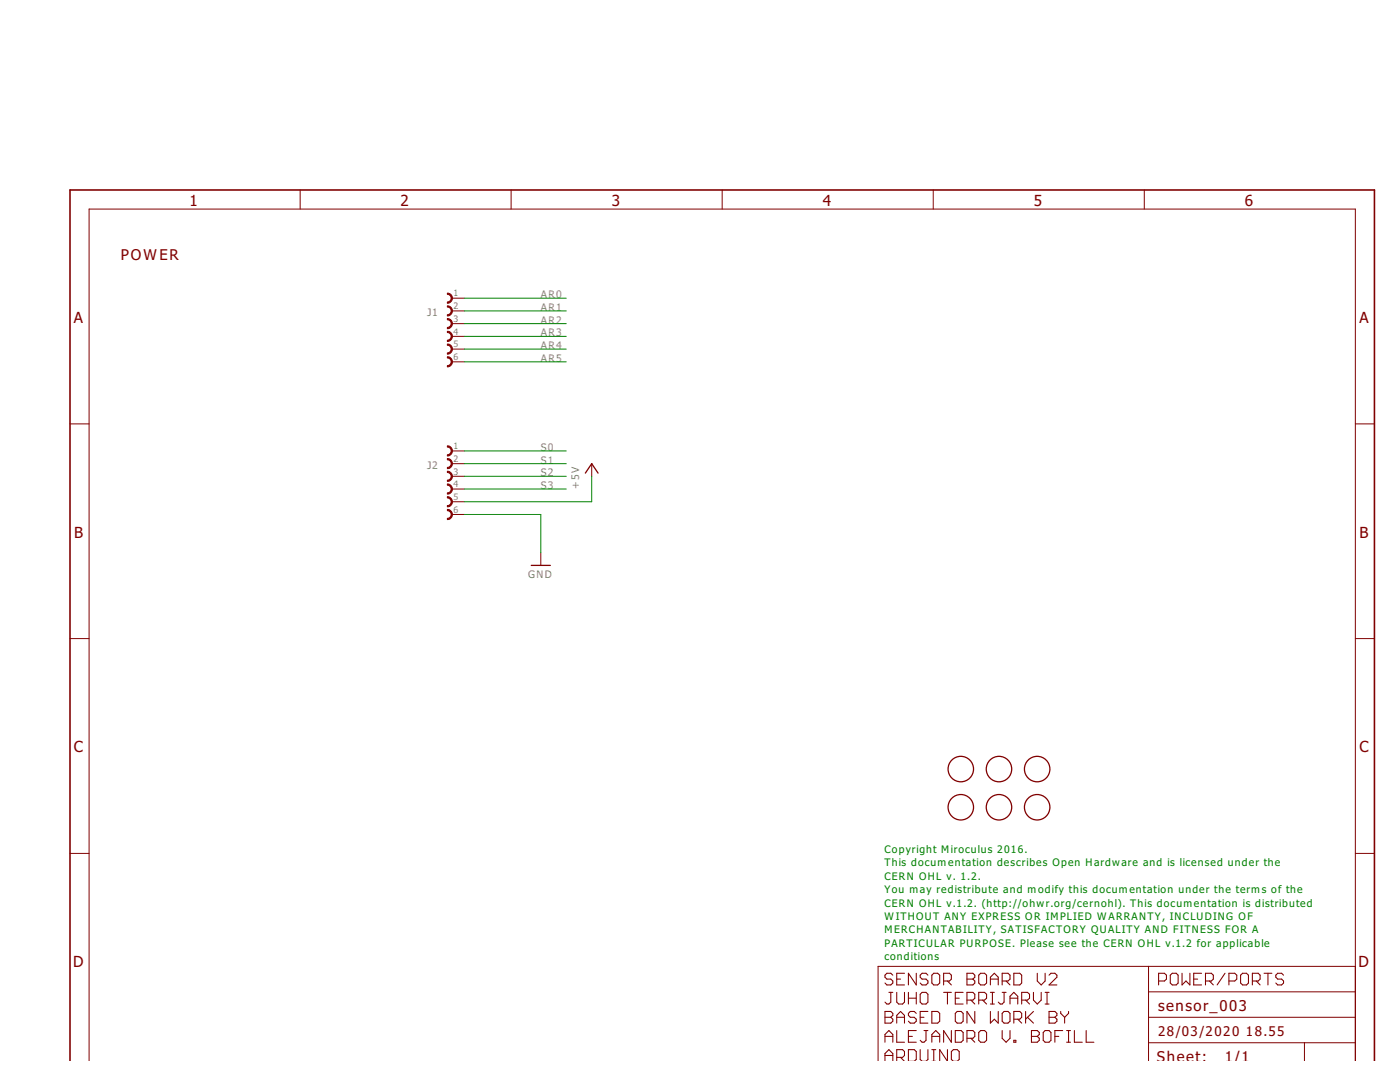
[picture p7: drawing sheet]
<svg xmlns="http://www.w3.org/2000/svg" width="279mm" height="216mm" viewBox="0 0 279 216" stroke-linecap="round" stroke-linejoin="round" font-family="sans-serif">
<g fill="none" stroke="#800000" stroke-width=".21">
<path d="M177.4 198h.8M177.8 198v2l-.4 .3h-.4l-.4-.3M178.2 194.6l-.4-.4h-.8l-.4 .4v.4l.4 .4h.8l.4 .3v.5l-.4 .3h-.8l-.4-.3M179 195.4h.7M179 198v2l.3 .3h.8l.4-.3v-2M180.5 194.2h-1.5v2.3h1.5M181.3 198v2.3M181.3 199.2h1.6M182.9 194.2v2.3l-1.6-2.3v2.3M182.9 198v2.3M184 198h.8l.4 .4v1.6l-.4 .3h-.8l-.4-.3v-1.6zM185.2 194.6l-.4-.4h-.8l-.4 .4v.4l.4 .4h.8l.4 .3v.5l-.4 .3h-.8l-.4-.3"/>
<path d="M186 194.6l.4-.4h.7l.4 .4v1.6l-.4 .3h-.7l-.4-.3zM188.3 195.7h1.2l.4-.3v-.8l-.4-.4h-1.2v2.3M188.3 198h1.6M189.1 195.7l.8 .8M189.1 198v2.3M190.6 199.2h.8M192.2 198h-1.6v2.3h1.6M193 194.2h1.2l.3 .4v.4l-.3 .4 .3 .3v.5l-.3 .3h-1.2zM193 195.4h1.2M193 199.6h1.2l.3-.4v-.8l-.3-.4h-1.2v2.3M193.8 199.6l.7 .7M195.3 199.6h1.2l.4-.4v-.8l-.4-.4h-1.2v2.3"/>
<path d="M195.7 194.2h.8l.4 .4v1.6l-.4 .3h-.8l-.4-.3v-1.6zM196.1 199.6l.8 .7M197.7 195.4h1.5M197.7 196.5v-1.5l.7-.8 .8 .8v1.5M197.7 198h.7M198.1 198v2.3M200 195.7h1.2l.4-.3v-.8l-.4-.4h-1.2v2.3M200 198h.8M200.4 198v2l-.4 .3h-.4l-.4-.3M200.8 195.7l.8 .8M201.6 199.2h1.5M202.3 194.2h1.2l.4 .4v1.6l-.4 .3h-1.2z"/>
<path d="M203.9 199.6h1.2l.4-.4v-.8l-.4-.4h-1.2v2.3M204.7 199.6l.8 .7M206.2 198v1.6l.8 .7 .8-.7v-1.6M207 194.2v1.5l.8 .8 .8-.8v-1.5M208.6 198h.8M209 198v2.3M209.4 194.6l.3-.4h.8l.4 .4v.4l-1.5 1.5h1.5M231.2 195.7h1.2l.4-.3v-.8l-.4-.4h-1.2v2.3M233.6 194.6l.4-.4h.7l.4 .4v1.6l-.4 .3h-.7l-.4-.3zM235.9 194.2v2.3l.8-.8 .8 .8v-2.3M238.2 195.4h.8M239.8 194.2h-1.6v2.3h1.6"/>
<path d="M240.6 195.7h1.1l.4-.3v-.8l-.4-.4h-1.1v2.3M241.4 195.7l.7 .8M244.5 194.2l-1.6 2.3M245.3 195.7h1.1l.4-.3v-.8l-.4-.4h-1.1v2.3M247.6 194.6l.4-.4h.8l.4 .4v1.6l-.4 .3h-.8l-.4-.3zM249.9 195.7h1.2l.4-.3v-.8l-.4-.4h-1.2v2.3M250.7 195.7l.8 .8M252.3 194.2h1.5M253 194.2v2.3M256.2 194.6l-.4-.4h-.8l-.4 .4v.4l.4 .4h.8l.4 .3v.5l-.4 .3h-.8l-.4-.3M176.6 201.8h1.2l.4 .4v.4l-.4 .4 .4 .4v.4l-.4 .4h-1.2zM176.6 208v-1.6l.8-.8 .8 .8v1.6"/>
<path d="M176.6 211.8v-1.6l.8-.8 .8 .8v1.6M176.6 203h1.2M176.6 206.8h1.6M176.6 210.6h1.6M179 204.2v-1.6l.7-.8 .8 .8v1.6M179 205.6v2.4h1.5M179 211h1.1l.4-.4v-.8l-.4-.4h-1.1v2.4M179 203h1.5M179.7 211l.8 .8M181.3 211.8v-2.4h1.2l.4 .4v1.6l-.4 .4M181.3 206.8h.8M182.9 202.2l-.4-.4h-.8l-.4 .4v.4l.4 .4h.8l.4 .4v.4l-.4 .4h-.8l-.4-.4"/>
<path d="M182.9 205.6h-1.6v2.4h1.6M183.6 209.4v2l.4 .4M183.6 203h.8M184.4 205.6h.8M184.8 205.6v2l-.4 .4h-.4l-.4-.4M185.2 201.8h-1.6v2.4h1.6M185.2 209.4v2l-.4 .4M186 201.8h1.1l.4 .4v1.6l-.4 .4h-1.1zM186 208v-1.6l.8-.8 .7 .8v1.6M186 206.8h1.5M186 209.4h.8M186.4 209.4v2.4"/>
<path d="M189.1 209.4v2.4l-1.6-2.4v2.4M189.9 205.6v2.4l-1.6-2.4v2.4M190.3 211.8l-.4-.4v-1.6l.4-.4h.7l.4 .4v1.6l-.4 .4M190.6 205.6h1.2l.4 .4v1.6l-.4 .4h-1.2zM191 201.8h.8l.4 .4v1.6l-.4 .4h-.8l-.4-.4v-1.6zM193 207.2h1.2l.3-.4v-.8l-.3-.4h-1.2v2.4M193.8 207.2l.7 .8M194.5 201.8v2.4l-1.5-2.4v2.4M195.7 205.6h.8l.4 .4v1.6l-.4 .4h-.8l-.4-.4v-1.6zM197.7 201.8v2.4l.7-.8 .8 .8v-2.4M197.7 200.3h.7M200 205.6v1.6l.8 .8 .8-.8v-1.6"/>
<path d="M200.4 201.8h.8l.4 .4v1.6l-.4 .4h-.8l-.4-.4v-1.6zM201.6 200.3v-1.5l.7-.8 .8 .8v1.5M202.3 203.4h1.2l.4-.4v-.8l-.4-.4h-1.2v2.4M202.3 207.6h.4v.4h-.4zM203.1 203.4l.8 .8M204.7 201.8v2.4M205.1 203l1.1 1.2M205.8 206.8h1.2M205.8 205.6h1.2l.4 .4v.4l-.4 .4 .4 .4v.4l-.4 .4h-1.2zM206.2 201.8l-1.5 1.6M208.2 206l.4-.4h.8l.3 .4v1.6l-.3 .4h-.8l-.4-.4zM208.6 200.3h.8"/>
<path d="M209.4 201.8h1.1l.4 .4v.4l-.4 .4 .4 .4v.4l-.4 .4h-1.1zM209.4 203h1.1M210.5 206.8h.8M211.7 201.8v.4l.8 .8M212.1 205.6h-1.6v2.4M212.5 203v1.2M212.9 208h.7M212.9 205.6h.7M213.3 201.8v.4l-.8 .8M213.3 205.6v2.4M214.4 205.6v2.4h1.6M216.8 205.6v2.4h1.5"/>
</g>
<g fill="none" stroke="#800000" stroke-width=".2">
<path d="M59.9 37.9v3.8M102 37.9v3.8M144.1 37.9v3.8M186.2 37.9v3.8M228.4 37.9v3.8M90.2 59.5h2.5M90.2 62h2.5M90.2 64.6h2.5M90.2 67.1h2.5M90.2 69.7h2.5M90.2 72.2h2.5M14 84.6h3.8"/>
<path d="M90.2 90h2.5M90.2 92.5h2.5M90.2 95h2.5M90.2 97.6h2.5M118.1 92.5v2.5M270.5 84.6h3.8M90.2 100.1h2.5M90.2 102.7h2.5M107.9 110.3v2.5M14 127.4h3.8M270.5 127.4h3.8M14 170.3h3.8"/>
<path d="M270.5 170.3h3.8M229.2 192.8v19M229.2 197.9h41.3M270.5 192.8h-95.3v19M17.8 211.8v-170.1h252.7v170.1M229.2 208.1h41.3M229.2 203h41.3M260.3 208.1v3.7"/>
</g>
<path d="M14 211.8v-173.9h260.3v173.9" fill="none" stroke="#800000" stroke-width=".32"/>
<g fill="none" stroke="#800000" stroke-width=".25">
<path d="M116.8 94.4l1.3-1.9 1.3 1.9M106 112.8h3.8"/>
<circle cx="191.7" cy="153.5" r="2.54"/>
<circle cx="199.4" cy="153.5" r="2.54"/>
<circle cx="207" cy="153.5" r="2.54"/>
<circle cx="191.7" cy="161.1" r="2.54"/>
<circle cx="199.4" cy="161.1" r="2.54"/>
<circle cx="207" cy="161.1" r="2.54"/>
</g>
<g fill="#800000" stroke="#800000" stroke-width=".2">
<path d="M89.3 58.5a1.02 1.02 0 0 1 1 1 1.02 1.02 0 0 1-1 1v-.2a.76 .76 0 0 0 .7-.8 .76 .76 0 0 0-.7-.8z" fill-rule="evenodd"/>
<path d="M89.3 61a1.02 1.02 0 0 1 1 1 1.02 1.02 0 0 1-1 1.1v-.3a.76 .76 0 0 0 .7-.8 .76 .76 0 0 0-.7-.7z" fill-rule="evenodd"/>
<path d="M89.3 63.6a1.02 1.02 0 0 1 1 1 1.02 1.02 0 0 1-1 1v-.3a.76 .76 0 0 0 .7-.7 .76 .76 0 0 0-.7-.8z" fill-rule="evenodd"/>
<path d="M89.3 66.1a1.02 1.02 0 0 1 1 1 1.02 1.02 0 0 1-1 1v-.2a.76 .76 0 0 0 .7-.8 .76 .76 0 0 0-.7-.7z" fill-rule="evenodd"/>
<path d="M89.3 68.6a1.02 1.02 0 0 1 1 1.1 1.02 1.02 0 0 1-1 1v-.3a.76 .76 0 0 0 .7-.7 .76 .76 0 0 0-.7-.8z" fill-rule="evenodd"/>
<path d="M89.3 71.2a1.02 1.02 0 0 1 1 1 1.02 1.02 0 0 1-1 1v-.2a.76 .76 0 0 0 .7-.8 .76 .76 0 0 0-.7-.8z" fill-rule="evenodd"/>
<path d="M89.3 89a1.02 1.02 0 0 1 1 1 1.02 1.02 0 0 1-1 1v-.3a.76 .76 0 0 0 .7-.7 .76 .76 0 0 0-.7-.8z" fill-rule="evenodd"/>
<path d="M89.3 91.5a1.01 1.01 0 0 1 1 1 1.01 1.01 0 0 1-1 1v-.2a.75 .75 0 0 0 .7-.8 .75 .75 0 0 0-.7-.7z" fill-rule="evenodd"/>
<path d="M89.3 94a1.02 1.02 0 0 1 1 1 1.02 1.02 0 0 1-1 1.1v-.3a.76 .76 0 0 0 .7-.8 .76 .76 0 0 0-.7-.7z" fill-rule="evenodd"/>
<path d="M89.3 96.6a1.02 1.02 0 0 1 1 1 1.02 1.02 0 0 1-1 1v-.3a.76 .76 0 0 0 .7-.7 .76 .76 0 0 0-.7-.8z" fill-rule="evenodd"/>
<path d="M89.3 99.1a1.02 1.02 0 0 1 1 1 1.02 1.02 0 0 1-1 1v-.2a.76 .76 0 0 0 .7-.8 .76 .76 0 0 0-.7-.7z" fill-rule="evenodd"/>
<path d="M89.3 101.6a1.02 1.02 0 0 1 1 1.1 1.02 1.02 0 0 1-1 1v-.3a.76 .76 0 0 0 .7-.7 .76 .76 0 0 0-.7-.8z" fill-rule="evenodd"/>
</g>
<path d="M92.7 59.5h20.3M92.7 62h20.3M92.7 64.6h20.3M92.7 67.1h20.3M92.7 72.2h20.3M92.7 69.7h20.3M92.7 97.6h20.3M92.7 95h20.3M92.7 92.5h20.3M92.7 90h20.3M118.1 95v5.1h-25.4M92.7 102.7h15.2v7.6" fill="none" stroke="#008000" stroke-width=".2"/>
<g font-size="3.7" fill="#800000">
<text x="37.8" y="41.1">1</text>
<text x="80" y="41.1">2</text>
<text x="122.1" y="41.1">3</text>
<text x="164.2" y="41.1">4</text>
<text x="206.3" y="41.1">5</text>
<text x="248.4" y="41.1">6</text>
<text x="14.8" y="64.4">A</text>
<text x="271.3" y="64.4">A</text>
<text x="14.8" y="107.3">B</text>
<text x="271.3" y="107.3">B</text>
<text x="14.8" y="150.2">C</text>
<text x="271.3" y="150.2">C</text>
<text x="14.6" y="193">D</text>
<text x="271.1" y="193">D</text>
</g>
<g font-size="3.6" fill="#800000">
<text x="24.1" y="51.9">POWER</text>
<text x="231.1" y="201.7">sensor_003</text>
<text x="230.9" y="212">Sheet:</text>
<text x="244.5" y="211.9">1/1</text>
</g>
<g font-size="3.2" fill="#800000">
<text x="231.1" y="206.8">28/03/2020</text>
<text x="248.6" y="206.8">18.55</text>
</g>
<g font-size="2.5" fill="#808080">
<text x="107.9" y="59.5">AR0</text>
<text x="85.2" y="63.1">J1</text>
<text x="107.9" y="62">AR1</text>
<text x="107.9" y="64.6">AR2</text>
<text x="107.9" y="67.1">AR3</text>
<text x="107.9" y="69.7">AR4</text>
<text x="107.9" y="72.2">AR5</text>
<text x="107.9" y="90">S0</text>
<text x="85.2" y="93.5">J2</text>
<text x="107.9" y="95">S2</text>
<text x="107.9" y="92.5">S1</text>
<text x="107.9" y="97.6">S3</text>
<text x="115.6" y="97.6" transform="rotate(-90 115.6 97.6)">+5V</text>
<text x="105.4" y="115.4">GND</text>
</g>
<g font-size="2.5" fill="#008000">
<text x="176.5" y="170.2">Copyright Miroculus 2016.</text>
<text x="176.5" y="172.9">This documentation describes Open Hardware and is licensed under the</text>
<text x="176.5" y="175.6">CERN OHL v. 1.2.</text>
<text x="176.5" y="178.2">You may redistribute and modify this documentation under the terms of the</text>
<text x="176.5" y="180.9">CERN OHL v.1.2. (http://ohwr.org/cernohl). This documentation is distributed</text>
<text x="176.5" y="183.6">WITHOUT ANY EXPRESS OR IMPLIED WARRANTY, INCLUDING OF</text>
<text x="176.5" y="186.2">MERCHANTABILITY, SATISFACTORY QUALITY AND FITNESS FOR A</text>
<text x="176.5" y="188.9">PARTICULAR PURPOSE. Please see the CERN OHL v.1.2 for applicable</text>
<text x="176.5" y="191.6">conditions</text>
</g>
<g font-size="2.1" fill="#808080">
<text x="90.5" y="59.1">1</text>
<text x="90.5" y="61.7">2</text>
<text x="90.5" y="64.2">3</text>
<text x="90.5" y="66.8">4</text>
<text x="90.5" y="69.3">5</text>
<text x="90.5" y="71.8">6</text>
<text x="90.5" y="89.6">1</text>
<text x="90.5" y="92.2">2</text>
<text x="90.5" y="94.7">3</text>
<text x="90.5" y="97.2">4</text>
<text x="90.5" y="99.8">5</text>
<text x="90.5" y="102.3">6</text>
</g>
</svg>
